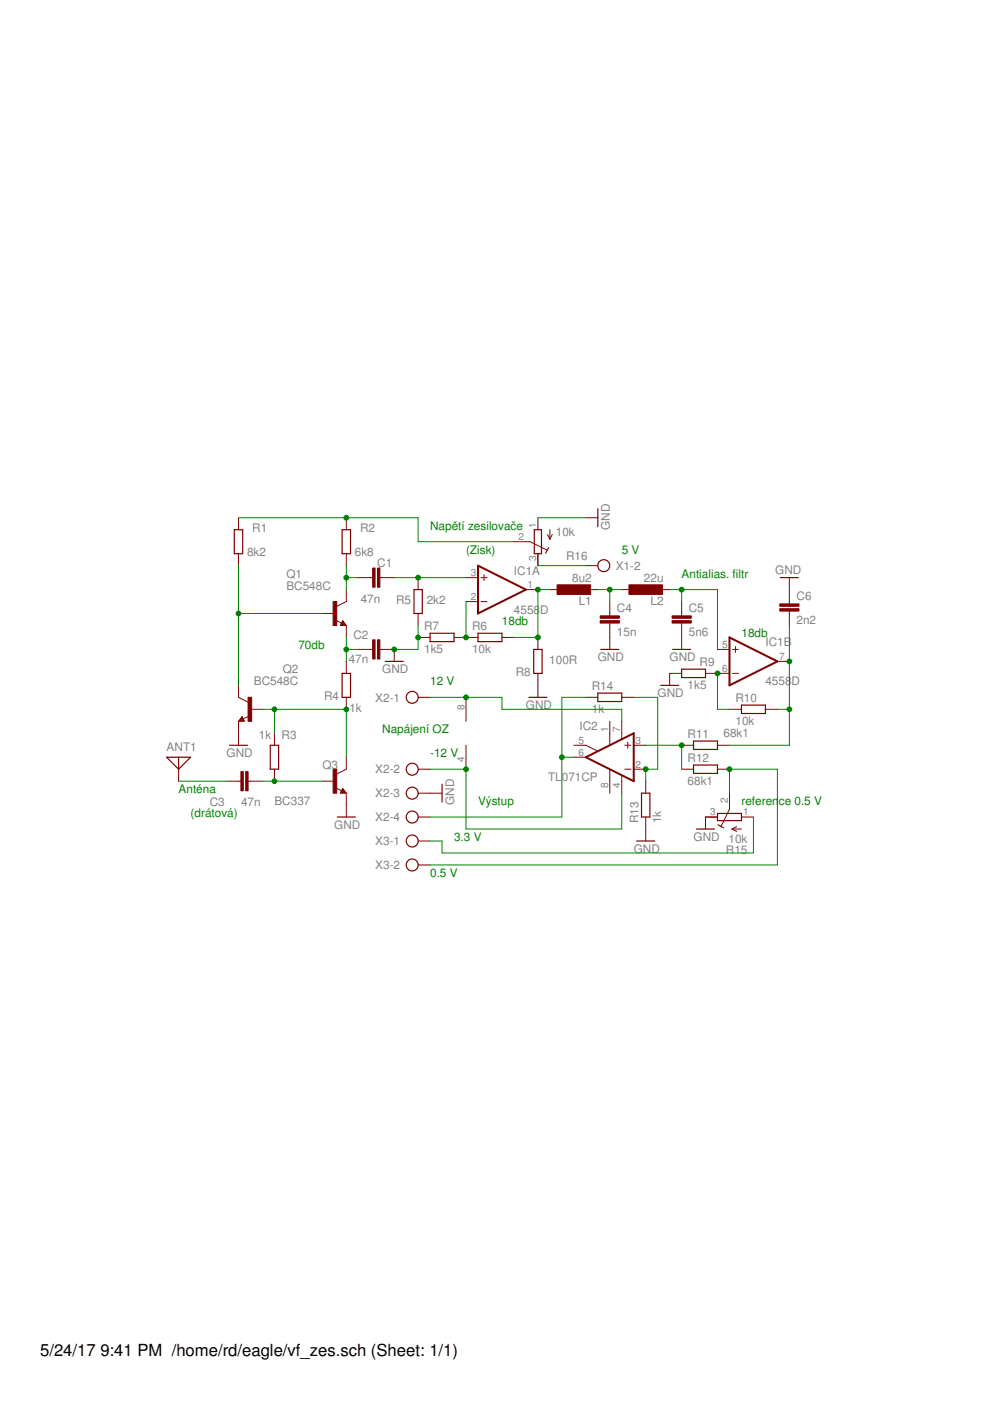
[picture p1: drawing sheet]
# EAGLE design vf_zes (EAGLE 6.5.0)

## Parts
ANT1  ANTENNA  [PAD-01]
C1  47n  C-EU025-025X050  [C025-025X050]
C2  47n  C-EU025-025X050  [C025-025X050]
C3  47n  C-EU025-025X050  [C025-025X050]
C4  15n  C-EU050-025X075  [C050-025X075]
C5  5n6  C-EU050-025X075  [C050-025X075]
C6  2n2  C-EU050-030X075  [C050-030X075]
IC1  4558D  LF442N  [DIL08]
IC2  TL071CP  TL071P  [DIL08]
L1  8u2  L-EU0207/12  [0207/12]
L2  22u  L-EU0207/12  [0207/12]
Q1  BC548C  BC548A  [TO92-EBC]
Q2  BC548C  BC548A  [TO92-EBC]
Q3  BC337  BC548A  [TO92-EBC]
R1  8k2  R-EU_0207/10  [0207/10]
R2  6k8  R-EU_0207/10  [0207/10]
R3  1k  R-EU_0207/10  [0207/10]
R4  1k  R-EU_0207/10  [0207/10]
R5  2k2  R-EU_0207/10  [0207/10]
R6  10k  R-EU_0207/10  [0207/10]
R7  1k5  R-EU_0207/10  [0207/10]
R8  100R  R-EU_0207/10  [0207/10]
R9  1k5  R-EU_0207/10  [0207/10]
R10  10k  R-EU_0207/10  [0207/10]
R11  68k1  R-EU_0309/12  [0309/12]
R12  68k1  R-EU_0309/12  [0309/12]
R13  1k  R-EU_0309/12  [0309/12]
R14  1k  R-EU_0309/12  [0309/12]
R15  10k  R-TRIMM64W  [RTRIM64W]
R16  10k  R-TRIMM64X  [RTRIM64X]
X1  AK300/2  [AK300/2]
X2  AK500/4-H  [AK500/4-H]
X3  AK500/2-H  [AK500/2-H]

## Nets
GND: C2.2 C4.2 C5.2 C6.1 Q2.E Q3.E R5.1 R7.1 R8.1 R9.1 R13.1 R15.3(A) R16.1(A) X2.3
N$1: Q1.B Q2.C R1.1
N$2: C1.1 Q1.C R2.1
N$3: C2.1 Q1.E R4.2
N$4: R1.2 R2.2 R16.2(S)
N$5: Q2.B Q3.C R3.1 R4.1
N$6: C3.2 Q3.B R3.2
N$7: C1.2 IC1.3(A:+IN) R5.2
N$8: ANT1.1 C3.1
N$9: IC1.2(A:-IN) R6.1 R7.2
N$10: IC1.1(A:OUT) L1.1 R6.2 R8.2
N$11: C4.1 L1.2 L2.1
N$12: C5.1 IC1.5(B:+IN) L2.2
N$13: IC1.6(B:-IN) R9.2 R10.1
N$14: C6.2 IC1.7(B:OUT) R10.2 R11.2
N$15: IC2.3(+IN) R11.1 R12.1
N$16: R12.2 R15.2(S) X3.2
N$17: IC2.2(-IN) R13.2 R14.2
N$18: IC2.6(OUT) R14.1 X2.4
N$20: R15.1(E) X3.1
N$21: IC1.8(P:V+) IC2.7(V+) X2.1
N$22: IC1.4(P:V-) IC2.4(V-) X2.2
N$23: R16.3(E) X1.2
Unconnected: IC2.1(ON1) IC2.5(ON2) IC2.8(OPT) X1.1

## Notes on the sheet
- Napětí zesilovače
- (Zisk) | 5 V
- Antialias. filtr
- 18db
- 18db
- 70db
- 12 V
- Napájení OZ
- -12 V
- Anténa
- Výstup | reference 0.5 V
- (drátová)
- 3.3 V
- 0.5 V
